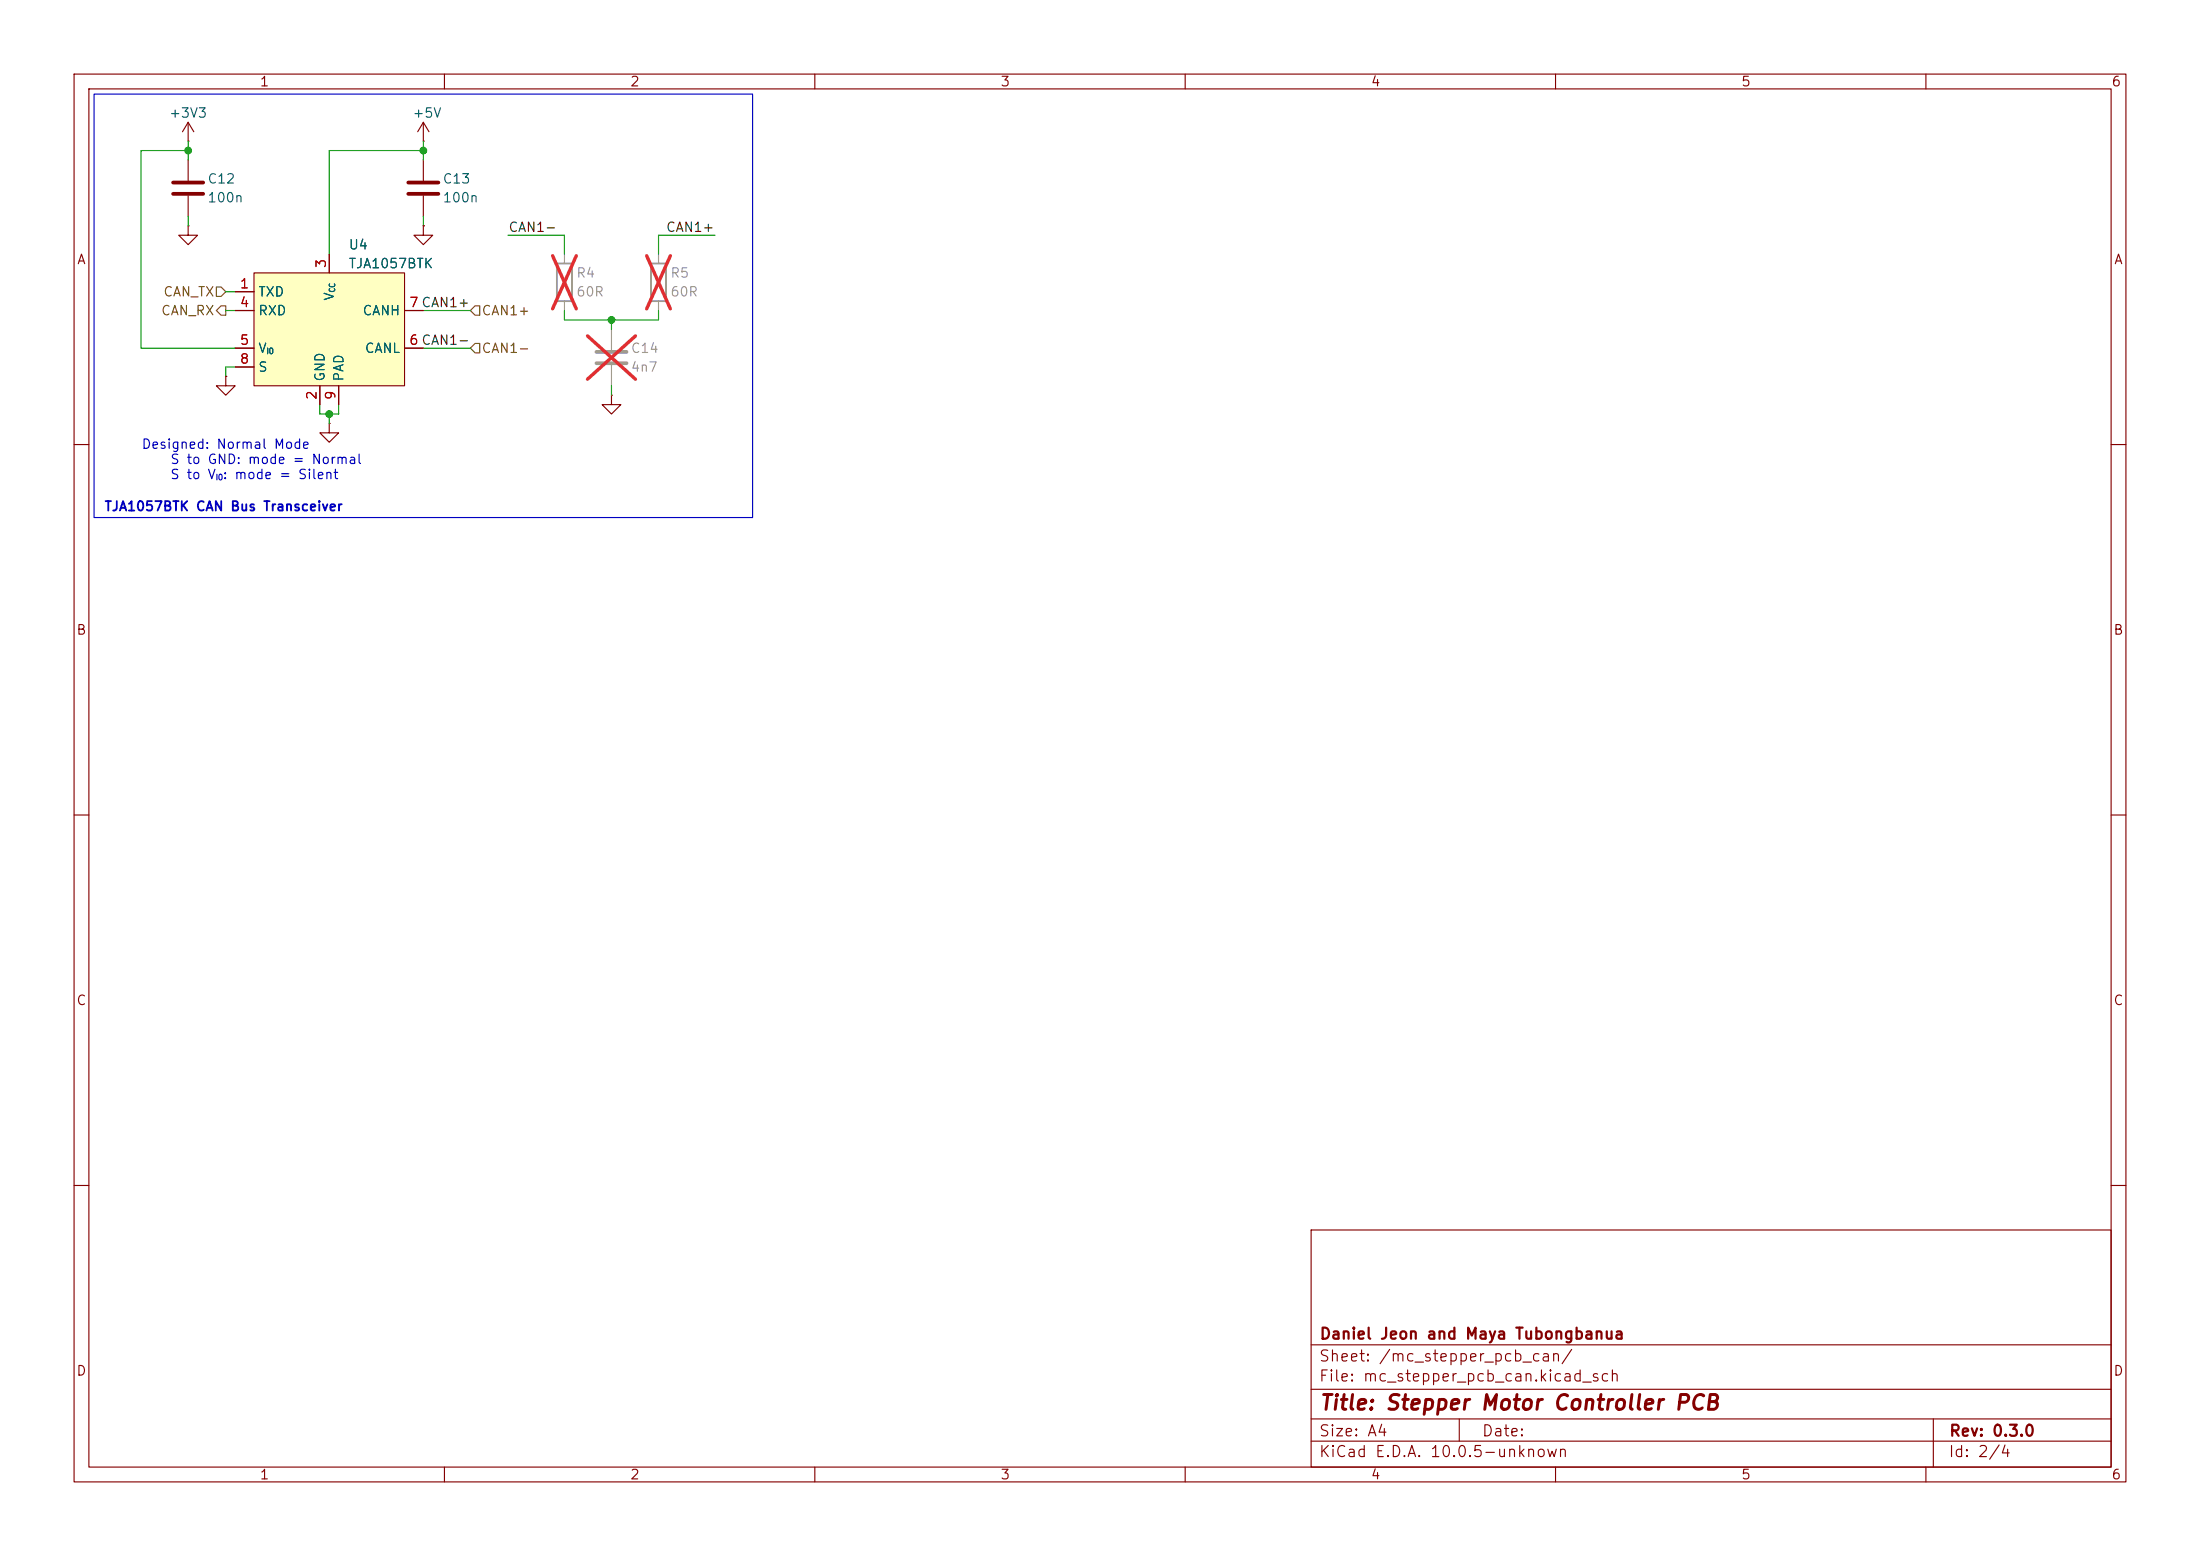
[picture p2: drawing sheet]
<svg xmlns="http://www.w3.org/2000/svg" width="297mm" height="210mm" viewBox="0 0 297 210" stroke-linecap="round" stroke-linejoin="round" font-family="sans-serif">
<g fill="none" stroke="#840000" stroke-width=".15">
<path d="M10 10h277v190h-277zM12 12h273v186h-273zM25.4 19.1h.1M25.4 16.5v2.6M25.4 16.5l-.8 1.3M25.4 16.5l.8 1.3M60 10v2M110 10v2M160 10v2M210 10v2M260 10v2M25.4 30.5v1.3h1.3l-1.3 1.2-1.3-1.2h1.3"/>
<path d="M25.4 30.5h.1M25.4 21.6v2.8M25.4 26.4v2.8M30.5 50.8v1.3h1.2l-1.2 1.2-1.3-1.2h1.3M30.5 50.8h.1M82.5 53.3v1.3h1.3l-1.3 1.3-1.2-1.3h1.2M82.5 53.3h.1M10 60h2M285 60h2M10 110h2M285 110h2M10 160h2"/>
<path d="M177 166h108v32h-108zM285 160h2M60 198v2M110 198v2M160 198v2M177 194.5h108M177 191.5h108M177 187.5h108M177 181.5h108M197 191.5v3M210 198v2M260 198v2"/>
<path d="M261 191.5v6.5"/>
</g>
<path d="M23.4 24.6h4M23.4 26.2h4" fill="none" stroke="#840000" stroke-width=".51"/>
<path d="M80.5 47.5h4.1M80.5 49h4.1" fill="none" stroke="#9c9b98" stroke-width=".51"/>
<path d="M82.5 44.5v2.7M82.5 49.3v2.8" fill="none" stroke="#9c9b98" stroke-width=".15"/>
<path d="M79.3 45.3l6.5 5.9M85.8 45.3l-6.5 5.9" fill="none" stroke="#e12e31" stroke-width=".46"/>
<path d="M34.3 36.8h20.3v15.3h-20.3z" fill="#ffffc2"/>
<g fill="none" stroke="#840000" stroke-width=".15">
<path d="M57.1 19.1h.1M57.1 16.5l-.7 1.3M57.1 16.5l.8 1.3M57.1 16.5v2.6M31.7 39.4h2.6M34.3 36.8h20.3v15.3h-20.3zM44.4 34.3v2.5M57.1 30.5v1.3h1.3l-1.3 1.2-1.2-1.2h1.2M57.1 30.5h.1M57.1 21.6v2.8M57.1 26.4v2.8M30.5 50.8h.1"/>
<path d="M31.7 41.9h2.6M31.7 47h2.6M31.7 49.5h2.6M43.2 52.1v2.5M44.4 57.2v1.2h1.3l-1.3 1.3-1.2-1.3h1.2M44.4 57.2h.1M45.7 52.1v2.5M54.6 41.9h2.5M54.6 47h2.5"/>
</g>
<path d="M55.1 24.6h4.1M55.1 26.2h4.1" fill="none" stroke="#840000" stroke-width=".51"/>
<path d="M75.2 35.6h2v5h-2zM87.9 35.6h2v5h-2z" fill="none" stroke="#9c9b98" stroke-width=".25"/>
<path d="M76.2 34.3v1.3M88.9 34.3v1.3M76.2 40.6v1.3M88.9 40.6v1.3" fill="none" stroke="#9c9b98" stroke-width=".15"/>
<path d="M74.6 34.5l3.2 7.2M77.8 34.5l-3.2 7.2M87.3 34.5l3.2 7.2M90.5 34.5l-3.2 7.2" fill="none" stroke="#e12e31" stroke-width=".46"/>
<path d="M29.2 38.7h.6l.7 .7-.7 .6h-.6zM29.8 41.3h.7v1.2h-.7l-.6-.6zM64.1 46.4h.7v1.2h-.7l-.6-.6zM64.1 41.3h.7v1.2h-.7l-.6-.6z" fill="none" stroke="#725600" stroke-width=".15"/>
<g fill="none" stroke="#009600" stroke-width=".15">
<path d="M25.4 19.1v2.5M57.1 19.1v2.5M25.4 20.3h-6.4v26.7h12.7M25.4 29.2v1.3M30.5 39.4h1.2M57.1 20.3h-12.7v14M57.1 29.2v1.3M68.6 31.8h7.6v2.5M96.5 31.8h-7.6v2.5M30.5 41.9h1.2M31.7 49.5h-1.2v1.3M43.2 54.6v1.3h2.5v-1.3"/>
<path d="M44.4 55.9v1.3M57.1 47h6.4M57.1 41.9h6.4M76.2 41.9v1.3h12.7v-1.3M82.5 43.2v1.3M82.5 52.1v1.2"/>
</g>
<path d="M12.7 12.7h88.9v57.2h-88.9z" fill="none" stroke="#0000c2" stroke-width=".15"/>
<g fill="#009600" stroke="#009600" stroke-width=".14">
<circle cx="82.5" cy="43.2" r=".46"/>
<circle cx="57.1" cy="20.3" r=".46"/>
<circle cx="44.4" cy="55.9" r=".46"/>
<circle cx="25.4" cy="20.3" r=".46"/>
</g>
<text font-size="2" fill="#840000" x="178" y="190.8">Title: Stepper Motor Controller PCB</text>
<g font-size="1.5" fill="#840000">
<text x="178" y="184.1">Sheet: /mc_stepper_pcb_can/</text>
<text x="178" y="181.1">Daniel Jeon and Maya Tubongbanua</text>
<text x="178" y="186.8">File: mc_stepper_pcb_can.kicad_sch</text>
<text x="178" y="197">KiCad E.D.A. 10.0.5-unknown</text>
<text x="178" y="194.2">Size: A4</text>
<text x="200" y="194.2">Date:</text>
<text x="263" y="197">Id: 2/4</text>
<text x="263" y="194.2">Rev: 0.3.0</text>
</g>
<g font-size="1.3" fill="#840000">
<text x="35" y="12">1</text>
<text x="85" y="12">2</text>
<text x="135" y="12">3</text>
<text x="185" y="12">4</text>
<text x="235" y="12">5</text>
<text x="285" y="12">6</text>
<text x="10.3" y="36">A</text>
<text x="285.3" y="36">A</text>
<text x="10.2" y="86">B</text>
<text x="285.2" y="86">B</text>
<text x="10.2" y="136">C</text>
<text x="285.2" y="136">C</text>
<text x="10.2" y="186">D</text>
<text x="285.2" y="186">D</text>
<text x="35" y="200">1</text>
<text x="85" y="200">2</text>
<text x="135" y="200">3</text>
<text x="185" y="200">4</text>
<text x="235" y="200">5</text>
<text x="285" y="200">6</text>
</g>
<g font-size="1.3" fill="#006464">
<text x="22.7" y="16.2">+3V3</text>
<text x="55.6" y="16.2">+5V</text>
<text x="27.9" y="25.1">C12</text>
<text x="27.9" y="27.6">100n</text>
<text x="59.7" y="25.1">C13</text>
<text x="59.7" y="27.6">100n</text>
<text x="47" y="34">U4</text>
<text x="34.8" y="40.3">TXD</text>
<text x="45.4" y="40.7" transform="rotate(-90 45.4 40.7)">V</text>
<text x="47" y="36.5">TJA1057BTK</text>
<text x="34.8" y="42.9">RXD</text>
<text x="34.8" y="48">V</text>
<text x="48.9" y="42.9">CANH</text>
<text x="49.2" y="48">CANL</text>
<text x="34.8" y="50.5">S</text>
<text x="44.1" y="51.6" transform="rotate(-90 44.1 51.6)">GND</text>
<text x="46.7" y="51.6" transform="rotate(-90 46.7 51.6)">PAD</text>
</g>
<g font-size="1.3" fill="#0f0f0f">
<text x="68.6" y="31.6">CAN1-</text>
<text x="89.8" y="31.6">CAN1+</text>
</g>
<g font-size="1.3" fill="#725600">
<text x="22" y="40.3">CAN_TX</text>
<text x="21.7" y="42.9">CAN_RX</text>
<text x="64.9" y="48">CAN1-</text>
<text x="64.9" y="42.9">CAN1+</text>
</g>
<g font-size="1.3" fill="#a90000">
<text x="32.3" y="39.2">1</text>
<text x="32.3" y="41.8">4</text>
<text x="44.3" y="36.3" transform="rotate(-90 44.3 36.3)">3</text>
<text x="55.1" y="41.8">7 CAN1+</text>
<text x="55.1" y="41.8">7</text>
<text x="32.3" y="46.9">5</text>
<text x="55.1" y="46.9">6 CAN1-</text>
<text x="55.1" y="46.9">6</text>
<text x="32.3" y="49.4">8</text>
<text x="43" y="54.1" transform="rotate(-90 43 54.1)">2</text>
<text x="45.6" y="54.1" transform="rotate(-90 45.6 54.1)">9</text>
</g>
<g font-size="1.3" fill="#939391">
<text x="77.7" y="37.8">R4</text>
<text x="77.7" y="40.3">60R</text>
<text x="90.4" y="37.8">R5</text>
<text x="90.4" y="40.3">60R</text>
<text x="85.1" y="48">C14</text>
<text x="85.1" y="50.5">4n7</text>
</g>
<g font-size="1.3" fill="#0000c2">
<text x="19" y="60.9">Designed: Normal Mode</text>
<text x="22.9" y="62.9">S to GND: mode = Normal</text>
<text x="22.9" y="65">S to V : mode = Silent</text>
<text x="14" y="69.3">TJA1057BTK CAN Bus Transceiver</text>
</g>
<g font-size=".8" fill="#006464">
<text x="45.4" y="39.5" transform="rotate(-90 45.4 39.5)">CC</text>
<text x="35.9" y="48">IO</text>
</g>
<text font-size=".8" fill="#0000c2" x="29.1" y="65">IO</text>
</svg>
